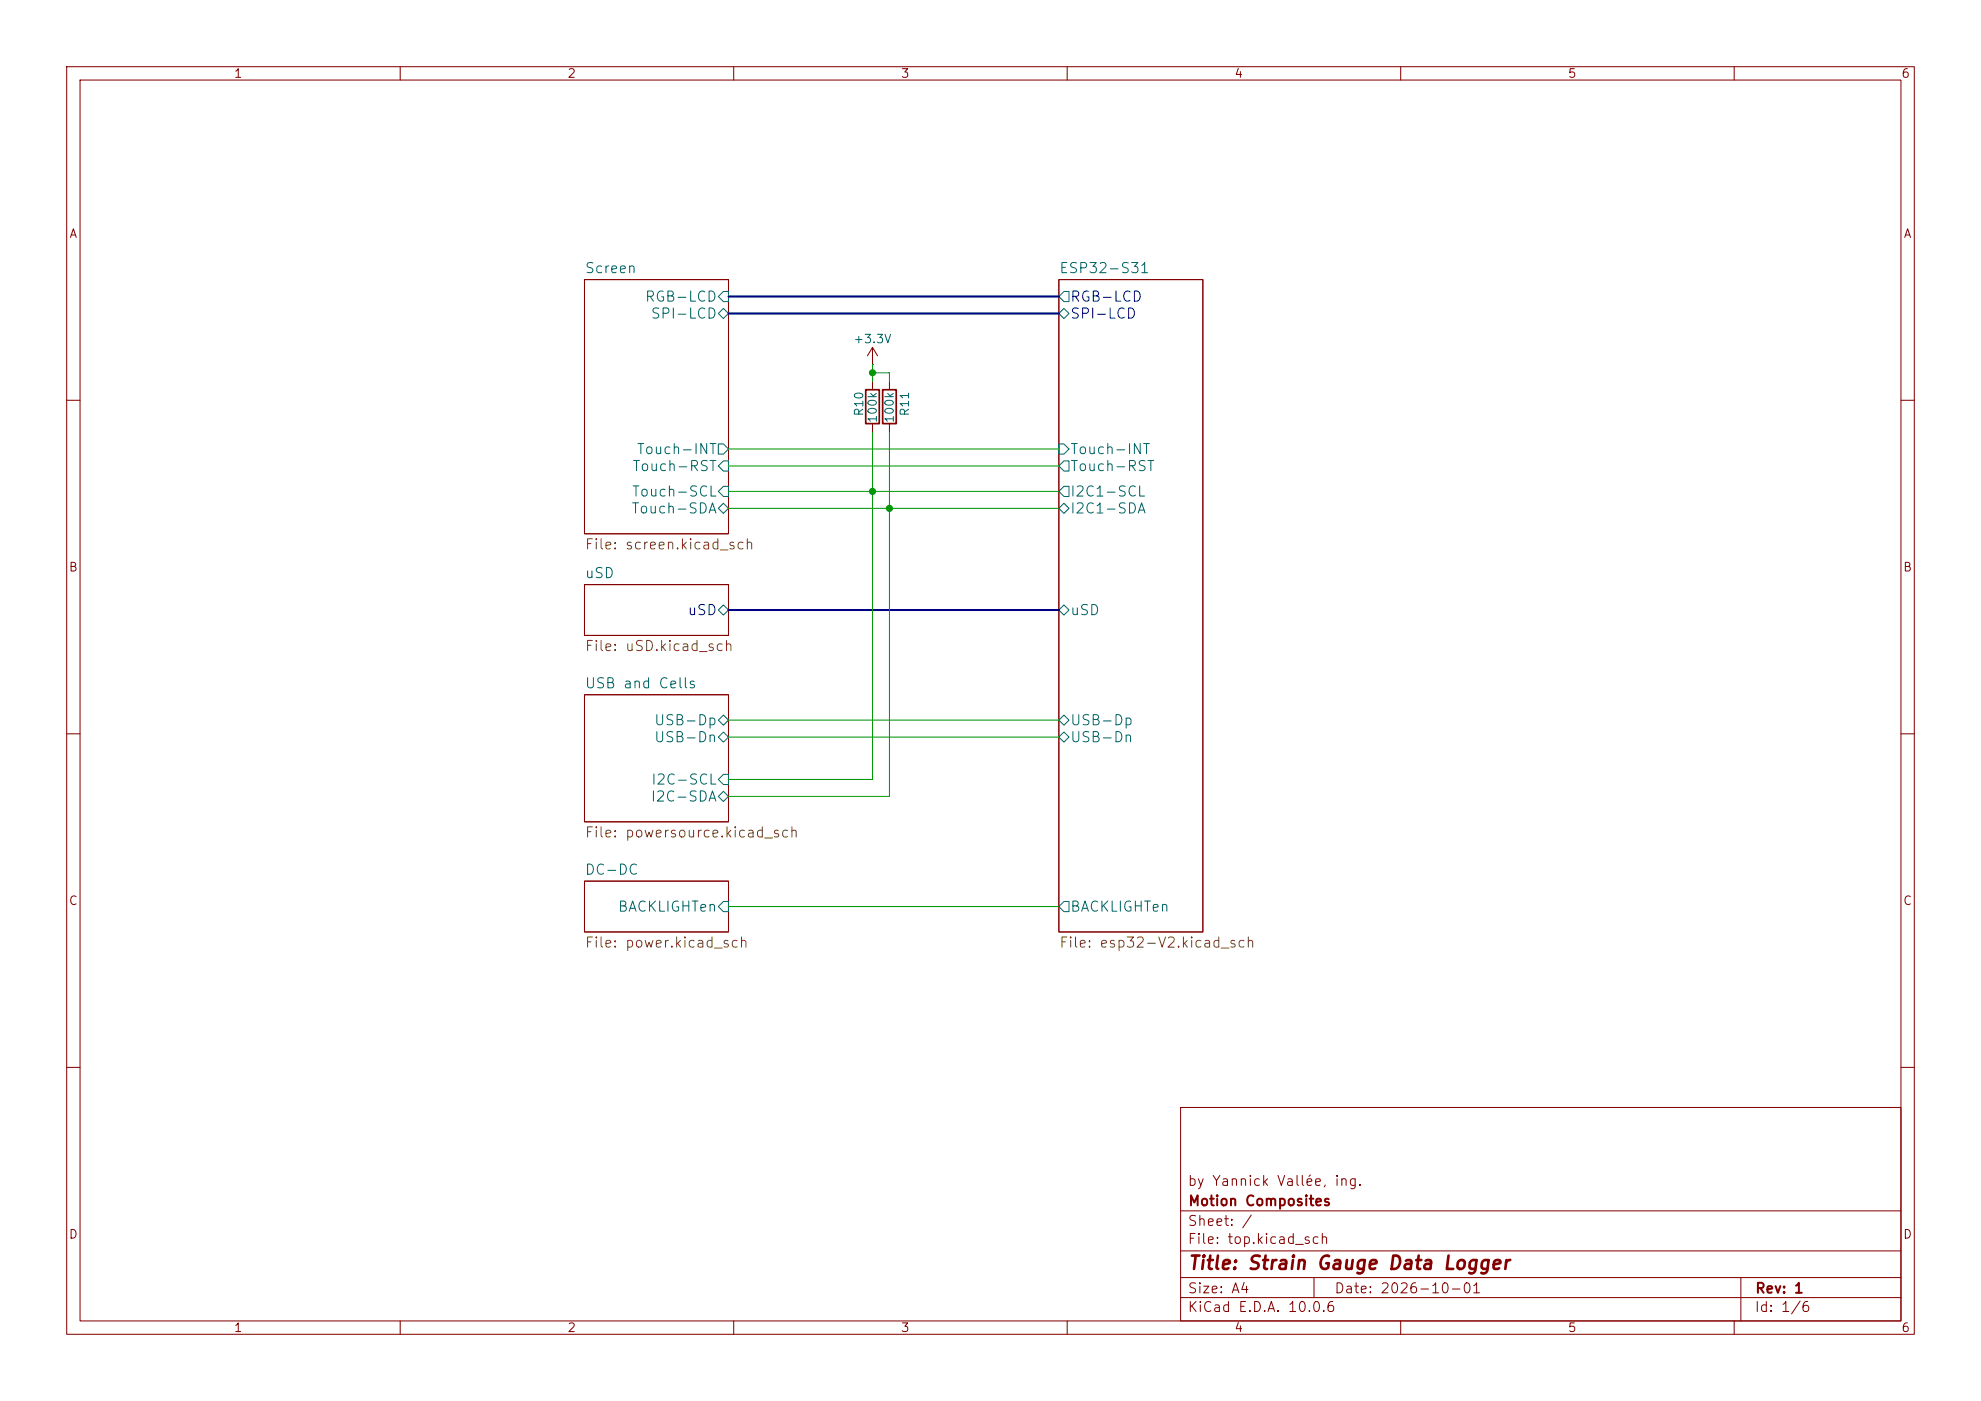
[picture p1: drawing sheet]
(kicad_sch
 (version 20260306)
 (generator "eeschema")
 (generator_version "10.0")
 (paper "A4")
 (title_block
  (title "Strain Gauge Data Logger")
  (date "2026-10-01")
  (rev "1")
  (company "Motion Composites")
  (comment 1 "by Yannick Vallée, ing."))
 (lib_symbols
  (symbol "Device:R"
   (pin_numbers (hide yes))
   (pin_names
    (offset 0)) (exclude_from_sim no) (in_bom yes) (on_board yes)
   (in_pos_files yes)
   (duplicate_pin_numbers_are_jumpers no)
   (property "Reference" "R" (at 2.032 0 90) (show_name no) (do_not_autoplace no) (effects (font (size 1.27 1.27))))
   (property "Value" "R" (at 0 0 90) (show_name no) (do_not_autoplace no) (effects (font (size 1.27 1.27))))
   (property "Footprint" "" (at -1.778 0 90) (show_name no) (do_not_autoplace no) (hide yes) (effects (font (size 1.27 1.27))))
   (property "Datasheet" "" (at 0 0 0) (show_name no) (do_not_autoplace no) (hide yes) (effects (font (size 1.27 1.27))))
   (property "Description" "Resistor" (at 0 0 0) (show_name no) (do_not_autoplace no) (hide yes) (effects (font (size 1.27 1.27))))
   (symbol "R_0_1"
    (rectangle (start -1.016 -2.54) (end 1.016 2.54) (stroke (width 0.254) (type default)) (fill (type none))))
   (symbol "R_1_1"
    (pin passive line (at 0 3.81 270) (length 1.27) (name "" (effects (font (size 1.27 1.27)))) (number "1" (effects (font (size 1.27 1.27)))))
    (pin passive line (at 0 -3.81 90) (length 1.27) (name "" (effects (font (size 1.27 1.27)))) (number "2" (effects (font (size 1.27 1.27))))))
   (embedded_fonts no))
  (symbol "power:+3.3V"
   (power global)
   (pin_numbers (hide yes))
   (pin_names
    (offset 0) (hide yes)) (exclude_from_sim no) (in_bom yes) (on_board yes)
   (in_pos_files yes)
   (duplicate_pin_numbers_are_jumpers no)
   (property "Reference" "#PWR" (at 0 -3.81 0) (show_name no) (do_not_autoplace no) (hide yes) (effects (font (size 1.27 1.27))))
   (property "Value" "+3.3V" (at 0 3.556 0) (show_name no) (do_not_autoplace no) (effects (font (size 1.27 1.27))))
   (property "Footprint" "" (at 0 0 0) (show_name no) (do_not_autoplace no) (hide yes) (effects (font (size 1.27 1.27))))
   (property "Datasheet" "" (at 0 0 0) (show_name no) (do_not_autoplace no) (hide yes) (effects (font (size 1.27 1.27))))
   (property "Description" "Power symbol creates a global label with name \"+3.3V\"" (at 0 0 0) (show_name no) (do_not_autoplace no) (hide yes) (effects (font (size 1.27 1.27))))
   (symbol "+3.3V_0_1"
    (polyline (pts (xy -0.762 1.27) (xy 0 2.54)) (stroke (width 0) (type default)) (fill (type none)))
    (polyline (pts (xy 0 2.54) (xy 0.762 1.27)) (stroke (width 0) (type default)) (fill (type none)))
    (polyline (pts (xy 0 0) (xy 0 2.54)) (stroke (width 0) (type default)) (fill (type none))))
   (symbol "+3.3V_1_1"
    (pin power_in line (at 0 0 90) (length 0) (name "" (effects (font (size 1.27 1.27)))) (number "1" (effects (font (size 1.27 1.27))))))
   (embedded_fonts no)))
 (junction
  (at 130.81 73.66)
  (diameter 0)
  (color 0 0 0 0))
 (junction
  (at 133.35 76.2)
  (diameter 0)
  (color 0 0 0 0))
 (junction
  (at 130.81 55.88)
  (diameter 0)
  (color 0 0 0 0))
 (wire
  (pts (xy 133.35 55.88) (xy 130.81 55.88))
  (stroke (width 0) (type default)))
 (bus
  (pts (xy 109.22 46.99) (xy 158.75 46.99))
  (stroke (width 0) (type default)))
 (wire
  (pts (xy 130.81 116.84) (xy 130.81 73.66))
  (stroke (width 0) (type default)))
 (wire
  (pts (xy 109.22 67.31) (xy 158.75 67.31))
  (stroke (width 0) (type default)))
 (wire
  (pts (xy 133.35 119.38) (xy 133.35 76.2))
  (stroke (width 0) (type default)))
 (wire
  (pts (xy 109.22 119.38) (xy 133.35 119.38))
  (stroke (width 0) (type default)))
 (wire
  (pts (xy 109.22 69.85) (xy 158.75 69.85))
  (stroke (width 0) (type default)))
 (wire
  (pts (xy 109.22 110.49) (xy 158.75 110.49))
  (stroke (width 0) (type default)))
 (wire
  (pts (xy 109.22 135.89) (xy 158.75 135.89))
  (stroke (width 0) (type default)))
 (wire
  (pts (xy 109.22 116.84) (xy 130.81 116.84))
  (stroke (width 0) (type default)))
 (wire
  (pts (xy 109.22 107.95) (xy 158.75 107.95))
  (stroke (width 0) (type default)))
 (wire
  (pts (xy 130.81 73.66) (xy 158.75 73.66))
  (stroke (width 0) (type default)))
 (wire
  (pts (xy 130.81 64.77) (xy 130.81 73.66))
  (stroke (width 0) (type default)))
 (wire
  (pts (xy 133.35 76.2) (xy 158.75 76.2))
  (stroke (width 0) (type default)))
 (wire
  (pts (xy 109.22 76.2) (xy 133.35 76.2))
  (stroke (width 0) (type default)))
 (wire
  (pts (xy 133.35 57.15) (xy 133.35 55.88))
  (stroke (width 0) (type default)))
 (bus
  (pts (xy 109.22 44.45) (xy 158.75 44.45))
  (stroke (width 0) (type default)))
 (wire
  (pts (xy 130.81 54.61) (xy 130.81 55.88))
  (stroke (width 0) (type default)))
 (bus
  (pts (xy 109.22 91.44) (xy 158.75 91.44))
  (stroke (width 0) (type default)))
 (wire
  (pts (xy 133.35 64.77) (xy 133.35 76.2))
  (stroke (width 0) (type default)))
 (wire
  (pts (xy 130.81 55.88) (xy 130.81 57.15))
  (stroke (width 0) (type default)))
 (wire
  (pts (xy 109.22 73.66) (xy 130.81 73.66))
  (stroke (width 0) (type default)))
 (symbol
  (lib_id "Device:R")
  (at 133.35 60.96 0)
  (unit 1)
  (body_style 1)
  (exclude_from_sim no)
  (in_bom yes)
  (on_board yes)
  (in_pos_files yes)
  (dnp no)
  (property "Reference" "R11" (at 135.636 62.484 90) (show_name no) (do_not_autoplace no) (effects (font (size 1.27 1.27)) (justify left)))
  (property "Value" "100k" (at 133.35 63.5 90) (show_name no) (do_not_autoplace no) (effects (font (size 1.27 1.27)) (justify left)))
  (property "Footprint" "Resistor_SMD:R_0402_1005Metric" (at 131.572 60.96 90) (hide yes) (show_name no) (do_not_autoplace no) (effects (font (size 1.27 1.27))))
  (property "Datasheet" "" (at 133.35 60.96 0) (hide yes) (show_name no) (do_not_autoplace no) (effects (font (size 1.27 1.27))))
  (property "Description" "Resistor" (at 133.35 60.96 0) (hide yes) (show_name no) (do_not_autoplace no) (effects (font (size 1.27 1.27))))
  (property "KiLib_Generator" "SMD_2terminal_chip_molded" (at 133.35 60.96 0) (hide yes) (show_name no) (do_not_autoplace no) (effects (font (size 1.524 1.524))))
  (property "LCSC" "C25741" (at 133.35 60.96 0) (hide yes) (show_name no) (do_not_autoplace no) (effects (font (size 1.524 1.524))))
  (pin "1")
  (pin "2"))
 (symbol
  (lib_id "Device:R")
  (at 130.81 60.96 0)
  (unit 1)
  (body_style 1)
  (exclude_from_sim no)
  (in_bom yes)
  (on_board yes)
  (in_pos_files yes)
  (dnp no)
  (property "Reference" "R10" (at 128.778 62.484 90) (show_name no) (do_not_autoplace no) (effects (font (size 1.27 1.27)) (justify left)))
  (property "Value" "100k" (at 130.81 63.5 90) (show_name no) (do_not_autoplace no) (effects (font (size 1.27 1.27)) (justify left)))
  (property "Footprint" "Resistor_SMD:R_0402_1005Metric" (at 129.032 60.96 90) (hide yes) (show_name no) (do_not_autoplace no) (effects (font (size 1.27 1.27))))
  (property "Datasheet" "" (at 130.81 60.96 0) (hide yes) (show_name no) (do_not_autoplace no) (effects (font (size 1.27 1.27))))
  (property "Description" "Resistor" (at 130.81 60.96 0) (hide yes) (show_name no) (do_not_autoplace no) (effects (font (size 1.27 1.27))))
  (property "KiLib_Generator" "SMD_2terminal_chip_molded" (at 130.81 60.96 0) (hide yes) (show_name no) (do_not_autoplace no) (effects (font (size 1.524 1.524))))
  (property "LCSC" "C25741" (at 130.81 60.96 0) (hide yes) (show_name no) (do_not_autoplace no) (effects (font (size 1.524 1.524))))
  (pin "1")
  (pin "2"))
 (symbol
  (lib_id "power:+3.3V")
  (at 130.81 54.61 0)
  (unit 1)
  (body_style 1)
  (exclude_from_sim no)
  (in_bom yes)
  (on_board yes)
  (in_pos_files yes)
  (dnp no)
  (property "Reference" "#PWR017" (at 130.81 58.42 0) (hide yes) (show_name no) (do_not_autoplace no) (effects (font (size 1.27 1.27))))
  (property "Value" "+3.3V" (at 130.81 50.8 0) (show_name no) (do_not_autoplace no) (effects (font (size 1.27 1.27))))
  (property "Footprint" "" (at 130.81 54.61 0) (hide yes) (show_name no) (do_not_autoplace no) (effects (font (size 1.27 1.27))))
  (property "Datasheet" "" (at 130.81 54.61 0) (hide yes) (show_name no) (do_not_autoplace no) (effects (font (size 1.27 1.27))))
  (property "Description" "Power symbol creates a global label with name \"+3.3V\"" (at 130.81 54.61 0) (hide yes) (show_name no) (do_not_autoplace no) (effects (font (size 1.27 1.27))))
  (pin "1"))
 (sheet
  (at 87.63 41.91)
  (size 21.59 38.1)
  (exclude_from_sim no)
  (in_bom yes)
  (on_board yes)
  (dnp no)
  (fields_autoplaced yes)
  (stroke (width 0.1524) (type solid))
  (fill (color 0 0 0 0))
  (property "Sheetname" "Screen" (at 87.63 41.0714 0) (show_name no) (do_not_autoplace no) (effects (font (size 1.524 1.524)) (justify left bottom)))
  (property "Sheetfile" "screen.kicad_sch" (at 87.63 80.6962 0) (show_name no) (do_not_autoplace no) (effects (font (size 1.524 1.524)) (justify left top)))
  (pin "RGB-LCD" input (at 109.22 44.45 0) (effects (font (size 1.524 1.524)) (justify right)))
  (pin "SPI-LCD" bidirectional (at 109.22 46.99 0) (effects (font (size 1.524 1.524)) (justify right)))
  (pin "Touch-INT" output (at 109.22 67.31 0) (effects (font (size 1.524 1.524)) (justify right)))
  (pin "Touch-RST" input (at 109.22 69.85 0) (effects (font (size 1.524 1.524)) (justify right)))
  (pin "Touch-SCL" input (at 109.22 73.66 0) (effects (font (size 1.524 1.524)) (justify right)))
  (pin "Touch-SDA" bidirectional (at 109.22 76.2 0) (effects (font (size 1.524 1.524)) (justify right))))
 (sheet
  (at 87.63 104.14)
  (size 21.59 19.05)
  (exclude_from_sim no)
  (in_bom yes)
  (on_board yes)
  (dnp no)
  (fields_autoplaced yes)
  (stroke (width 0.1524) (type solid))
  (fill (color 0 0 0 0))
  (property "Sheetname" "USB and Cells" (at 87.63 103.3014 0) (show_name no) (do_not_autoplace no) (effects (font (size 1.524 1.524)) (justify left bottom)))
  (property "Sheetfile" "powersource.kicad_sch" (at 87.63 123.8762 0) (show_name no) (do_not_autoplace no) (effects (font (size 1.524 1.524)) (justify left top)))
  (pin "USB-Dn" bidirectional (at 109.22 110.49 0) (effects (font (size 1.524 1.524)) (justify right)))
  (pin "USB-Dp" bidirectional (at 109.22 107.95 0) (effects (font (size 1.524 1.524)) (justify right)))
  (pin "I2C-SCL" input (at 109.22 116.84 0) (effects (font (size 1.524 1.524)) (justify right)))
  (pin "I2C-SDA" bidirectional (at 109.22 119.38 0) (effects (font (size 1.524 1.524)) (justify right))))
 (sheet
  (at 158.75 41.91)
  (size 21.59 97.79)
  (exclude_from_sim no)
  (in_bom yes)
  (on_board yes)
  (dnp no)
  (fields_autoplaced yes)
  (stroke (width 0.1524) (type solid))
  (fill (color 0 0 0 0))
  (property "Sheetname" "ESP32-S31" (at 158.75 41.0714 0) (show_name no) (do_not_autoplace no) (effects (font (size 1.524 1.524)) (justify left bottom)))
  (property "Sheetfile" "esp32-V2.kicad_sch" (at 158.75 140.3862 0) (show_name no) (do_not_autoplace no) (effects (font (size 1.524 1.524)) (justify left top)))
  (pin "RGB-LCD" output (at 158.75 44.45 180) (effects (font (size 1.524 1.524)) (justify left)))
  (pin "SPI-LCD" bidirectional (at 158.75 46.99 180) (effects (font (size 1.524 1.524)) (justify left)))
  (pin "Touch-INT" input (at 158.75 67.31 180) (effects (font (size 1.524 1.524)) (justify left)))
  (pin "Touch-RST" output (at 158.75 69.85 180) (effects (font (size 1.524 1.524)) (justify left)))
  (pin "uSD" bidirectional (at 158.75 91.44 180) (effects (font (size 1.524 1.524)) (justify left)))
  (pin "I2C1-SDA" bidirectional (at 158.75 76.2 180) (effects (font (size 1.524 1.524)) (justify left)))
  (pin "USB-Dn" bidirectional (at 158.75 110.49 180) (effects (font (size 1.524 1.524)) (justify left)))
  (pin "USB-Dp" bidirectional (at 158.75 107.95 180) (effects (font (size 1.524 1.524)) (justify left)))
  (pin "I2C1-SCL" output (at 158.75 73.66 180) (effects (font (size 1.524 1.524)) (justify left)))
  (pin "BACKLIGHTen" output (at 158.75 135.89 180) (effects (font (size 1.524 1.524)) (justify left))))
 (sheet
  (at 87.63 87.63)
  (size 21.59 7.62)
  (exclude_from_sim no)
  (in_bom yes)
  (on_board yes)
  (dnp no)
  (fields_autoplaced yes)
  (stroke (width 0.1524) (type solid))
  (fill (color 0 0 0 0))
  (property "Sheetname" "uSD" (at 87.63 86.7914 0) (show_name no) (do_not_autoplace no) (effects (font (size 1.524 1.524)) (justify left bottom)))
  (property "Sheetfile" "uSD.kicad_sch" (at 87.63 95.9362 0) (show_name no) (do_not_autoplace no) (effects (font (size 1.524 1.524)) (justify left top)))
  (pin "uSD" bidirectional (at 109.22 91.44 0) (effects (font (size 1.524 1.524)) (justify right))))
 (sheet
  (at 87.63 132.08)
  (size 21.59 7.62)
  (exclude_from_sim no)
  (in_bom yes)
  (on_board yes)
  (dnp no)
  (fields_autoplaced yes)
  (stroke (width 0.1524) (type solid))
  (fill (color 0 0 0 0))
  (property "Sheetname" "DC-DC" (at 87.63 131.2414 0) (show_name no) (do_not_autoplace no) (effects (font (size 1.524 1.524)) (justify left bottom)))
  (property "Sheetfile" "power.kicad_sch" (at 87.63 140.3862 0) (show_name no) (do_not_autoplace no) (effects (font (size 1.524 1.524)) (justify left top)))
  (pin "BACKLIGHTen" input (at 109.22 135.89 0) (effects (font (size 1.524 1.524)) (justify right))))
 (sheet_instances
  (path ""
   (page "1")))
 (embedded_fonts no))
